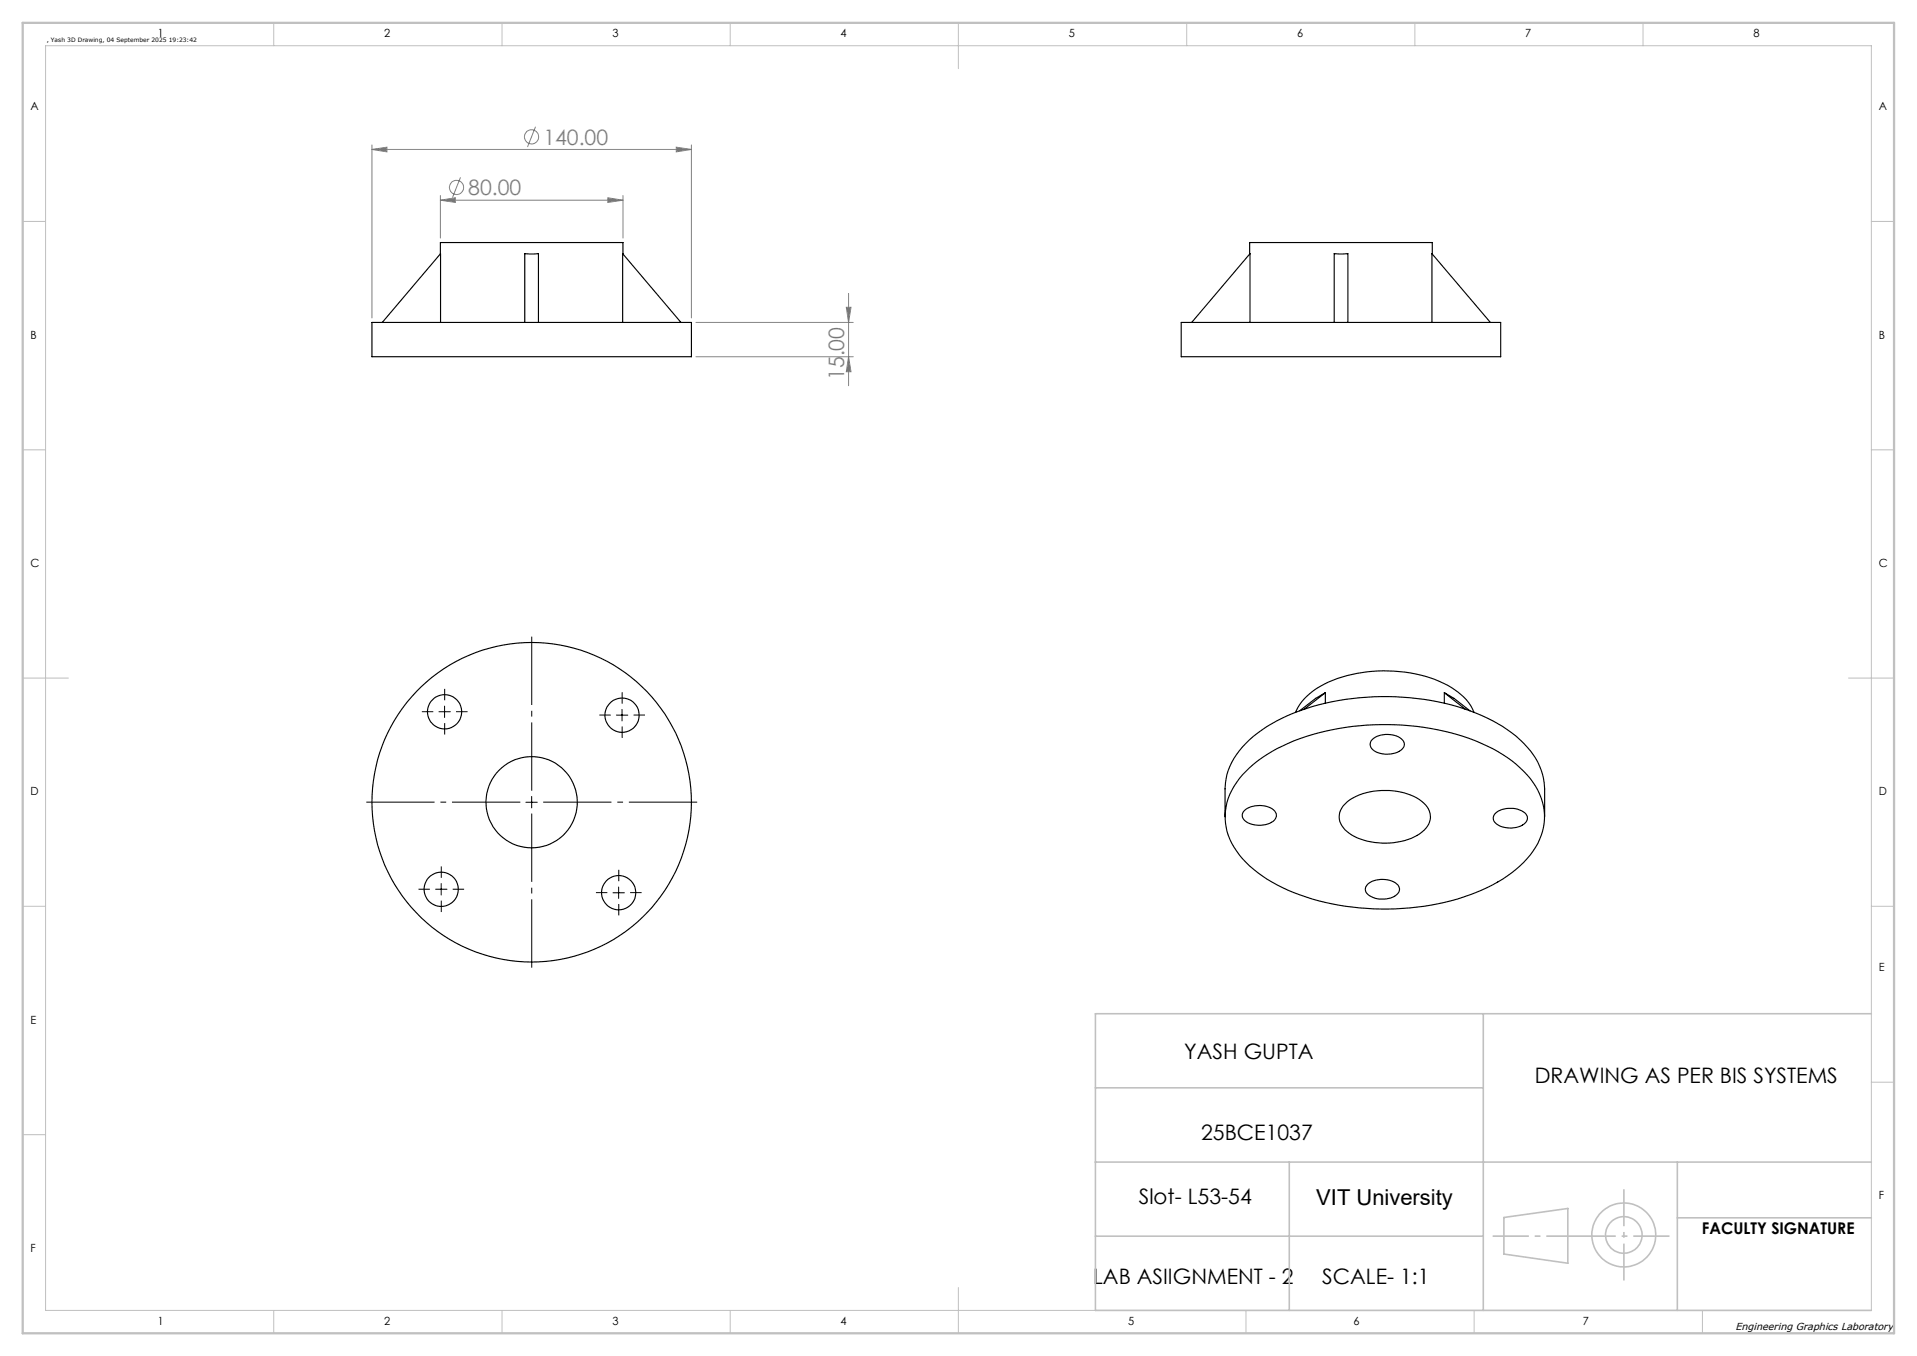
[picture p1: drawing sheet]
<svg xmlns="http://www.w3.org/2000/svg" width="420mm" height="297mm" viewBox="0 0 420 297" stroke-linecap="round" stroke-linejoin="round" font-family="sans-serif">
<g fill="none" stroke="#000" stroke-width=".25">
<path d="M96.5 55.6l-12.8 15M136.5 55.6v-2.5h-40v17.5M273.8 55.6v-2.5h40v2.5M81.5 70.6h70v7.5h-70zM115 70.6v-15h3v15M136.4 70.6v-15l12.8 15M258.8 70.6h70v7.5h-70zM261.1 70.6l12.8-15v15M292.3 70.6v-15h3v15M313.7 70.6v-15l12.8 15M283.9 156a13.4 13.4 0 0 1 8.1-7 32.1 32.1 0 0 1 25.1 1.1 12 12 0 0 1 5.8 5.9M290.4 151.7l-2.1 1.3-3.5 2.7"/>
<path d="M290.4 151.7v2.3M290.4 151.7l-4.6 3.6M316.4 151.7l2.2 1.3 3.5 2.7M316.4 151.7v2.3M316.4 151.7l4.6 3.6M268.4 178.9v-6.1a14.6 14.6 0 0 1 5.4-10.8 39.8 39.8 0 0 1 21.1-8.8 54.7 54.7 0 0 1 32.1 4.7 22.3 22.3 0 0 1 10.3 9.9l.7 1.8 .3 1.8 .1 7.5M272.2 169.7a34.4 34.4 0 0 1 18.2-9.5 56.7 56.7 0 0 1 34.2 2.6 24.4 24.4 0 0 1 12.3 10.3 12.7 12.7 0 0 1-2.3 15 32.7 32.7 0 0 1-15.3 8.8 57.2 57.2 0 0 1-37.1-1.9 24.9 24.9 0 0 1-12.3-10.3 12.8 12.8 0 0 1 2.3-15zM272.6 177.5a5.3 5.3 0 0 1 6.7 .2 1.72 1.72 0 0 1-1.1 2.6 5.5 5.5 0 0 1-5.7-.8l-.3-.5v-.6zM295 175.8a14.8 14.8 0 0 1 14-1.7 6.5 6.5 0 0 1 4.3 4 4.3 4.3 0 0 1-2.3 4.5 15.2 15.2 0 0 1-15.4-.1 4.2 4.2 0 0 1-1.9-5l.5-.9zM300.7 162a5.3 5.3 0 0 1 6.6 .1 1.54 1.54 0 0 1-.7 2.5 5.4 5.4 0 0 1-6.1-.6l-.3-.9 .1-.6zM327.6 178.1a5.4 5.4 0 0 1 6.7 .2 1.72 1.72 0 0 1-1.1 2.6 5.2 5.2 0 0 1-5.9-1.1l-.1-.8zM299.6 193.7a5.4 5.4 0 0 1 6.7 .1 1.59 1.59 0 0 1-.8 2.5 5.2 5.2 0 0 1-6.2-.9l-.1-.8z"/>
<circle cx="97.4" cy="155.9" r="3.8"/>
<circle cx="136.3" cy="156.6" r="3.8"/>
<circle cx="116.5" cy="175.7" r="35"/>
<circle cx="116.5" cy="175.7" r="10"/>
<circle cx="96.7" cy="194.8" r="3.8"/>
<circle cx="135.6" cy="195.5" r="3.7"/>
</g>
<g fill="none" stroke="#808080" stroke-width=".22">
<path d="M81.5 32.7l3.3-.5v1.1zM81.5 31.7v37.9M81.5 32.7h70M100.9 38.8l-1.8 4.5M117.3 27.8l-1.7 4.4M148.2 32.2l3.3 .5-3.3 .6zM151.5 31.7v37.9M96.5 43.8l3.3-.5v1zM96.5 42.8v9.3M96.5 43.8h40M133.2 43.3l3.3 .5-3.3 .5zM136.5 42.8v9.3"/>
<path d="M152.5 78.1h34.4M152.5 70.6h34.4M185.4 67.3h1l-.5 3.3zM185.9 78.1l.5 3.3h-1zM185.9 64.3v20.2"/>
<circle cx="116.5" cy="30" r="1.55"/>
<circle cx="100" cy="41.1" r="1.55"/>
</g>
<g fill="none" stroke="#c0c0c0" stroke-width=".35">
<path d="M240 238.3h85M325 222v65M410 222h-170v65h170M240 254.5h170M282.5 254.5v32.5M367.5 254.5v32.5M240 270.8h85M329.5 266.7l14-2v12l-14-2zM367.5 266.7h42.5"/>
<circle cx="355.8" cy="270.5" r="7"/>
<circle cx="355.8" cy="270.5" r="4"/>
</g>
<path d="M114 175.7h-33.8M116.5 173.2v-33.8M116.5 178.2v33.7M119 175.7h33.7" fill="none" stroke="#000" stroke-width=".22" stroke-dasharray="15.2 1.3 1.3 1.3" stroke-dashoffset=".3" stroke-linecap="butt"/>
<g fill="none" stroke="#000" stroke-width=".22" stroke-dasharray="15.2 1.3 1.3 1.3" stroke-linecap="butt">
<path d="M94.9 155.9h-2.5M97.4 153.4v-2.5M97.4 158.4v2.5M99.9 155.9h2.5M133.8 156.6h-2.5M136.3 154.1v-2.5M136.3 159.1v2.5M138.8 156.6h2.5M94.2 194.8h-2.5M96.7 192.3v-2.5M96.7 197.3v2.5M99.2 194.8h2.5"/>
<path d="M133.1 195.5h-2.5M135.6 193v-2.5M135.6 198v2.5M138.1 195.5h2.5"/>
</g>
<path d="M327 270.8h38.8" fill="none" stroke="#c0c0c0" stroke-width=".35" stroke-dasharray="15.2 1.3 1.3 1.3" stroke-dashoffset="7.3" stroke-linecap="butt"/>
<path d="M355.8 260.5v20" fill="none" stroke="#c0c0c0" stroke-width=".35" stroke-dasharray="15.2 1.3 1.3 1.3" stroke-dashoffset="7.1" stroke-linecap="butt"/>
<path d="M96.2 155.9h2.5M97.4 154.7v2.5M135 156.6h2.5M136.3 155.4v2.5M115.2 175.7h2.5M116.5 174.4v2.5M95.4 194.8h2.5M96.7 193.5v2.5M134.3 195.5h2.5M135.5 194.3v2.5" fill="none" stroke="#000" stroke-width=".22"/>
<g fill="none" stroke="#c0c0c0" stroke-width=".22">
<path d="M10 10h400v277h-400zM60 5v5M110 5v5M160 5v5M210 5v10M260 5v5M310 5v5M360 5v5M5 48.5h5M410 48.5h5M5 98.5h5M410 98.5h5"/>
<path d="M5 148.5h10M405 148.5h10M5 198.5h5M410 198.5h5M410 237h5M5 248.5h5M60 287v5M110 287v5M160 287v5M210 282v10M273 287v5M323 287v5"/>
<path d="M373 287v5"/>
</g>
<path d="M5 5h410v287h-410z" fill="none" stroke="#c0c0c0" stroke-width=".5"/>
<g fill="#808080">
<path d="M133.2 43.3l3.3 .5-3.3 .5zM96.5 43.8l3.3-.5v1zM148.2 32.2l3.3 .5-3.3 .6zM81.5 32.7l3.3-.5v1.1z"/>
<path d="M185.9 78.1l.5 3.3h-1zM185.4 67.3h1l-.5 3.3z"/>
</g>
<text font-size="4.8" x="288.4" y="264">VIT University</text>
<g font-size="4.7" fill="#808080">
<text x="119" y="31.7">140.00</text>
<text x="102.6" y="42.7">80.00</text>
<text x="184.9" y="83.2" transform="rotate(-90 184.9 83.2)">15.00</text>
</g>
<g font-size="4.7">
<text x="259.5" y="232">YASH GUPTA</text>
<text x="336.2" y="237.2">DRAWING AS PER BIS SYSTEMS</text>
<text x="263.2" y="249.8">25BCE1037</text>
<text x="249.5" y="263.8">Slot- L53-54</text>
<text x="239.5" y="281.2">LAB ASIIGNMENT - 2</text>
<text x="289.7" y="281.2">SCALE- 1:1</text>
</g>
<text font-size="3.5" x="372.9" y="270.3">FACULTY SIGNATURE</text>
<g font-size="2.5">
<text x="34.6" y="8.2">1</text>
<text x="84.2" y="8.2">2</text>
<text x="134.2" y="8.2">3</text>
<text x="184.2" y="8.2">4</text>
<text x="234.2" y="8.2">5</text>
<text x="284.2" y="8.2">6</text>
<text x="334.2" y="8.2">7</text>
<text x="384.2" y="8.2">8</text>
<text x="6.7" y="24.2">A</text>
<text x="411.7" y="24.2">A</text>
<text x="6.7" y="74.2">B</text>
<text x="411.7" y="74.2">B</text>
<text x="6.7" y="124.2">C</text>
<text x="411.7" y="124.2">C</text>
<text x="6.7" y="174.2">D</text>
<text x="411.7" y="174.2">D</text>
<text x="411.7" y="212.7">E</text>
<text x="6.7" y="224.2">E</text>
<text x="411.7" y="262.7">F</text>
<text x="6.7" y="274.2">F</text>
<text x="34.6" y="290.2">1</text>
<text x="84.2" y="290.2">2</text>
<text x="134.2" y="290.2">3</text>
<text x="184.2" y="290.2">4</text>
<text x="247.2" y="290.2">5</text>
<text x="296.5" y="290.2">6</text>
<text x="346.8" y="290.2">7</text>
</g>
<text font-size="2.2" x="380.2" y="291.4">Engineering Graphics Laboratory</text>
<text font-size="1.3" x="10.2" y="9.3">, Yash 3D Drawing, 04 September 2025 19:23:42</text>
</svg>
